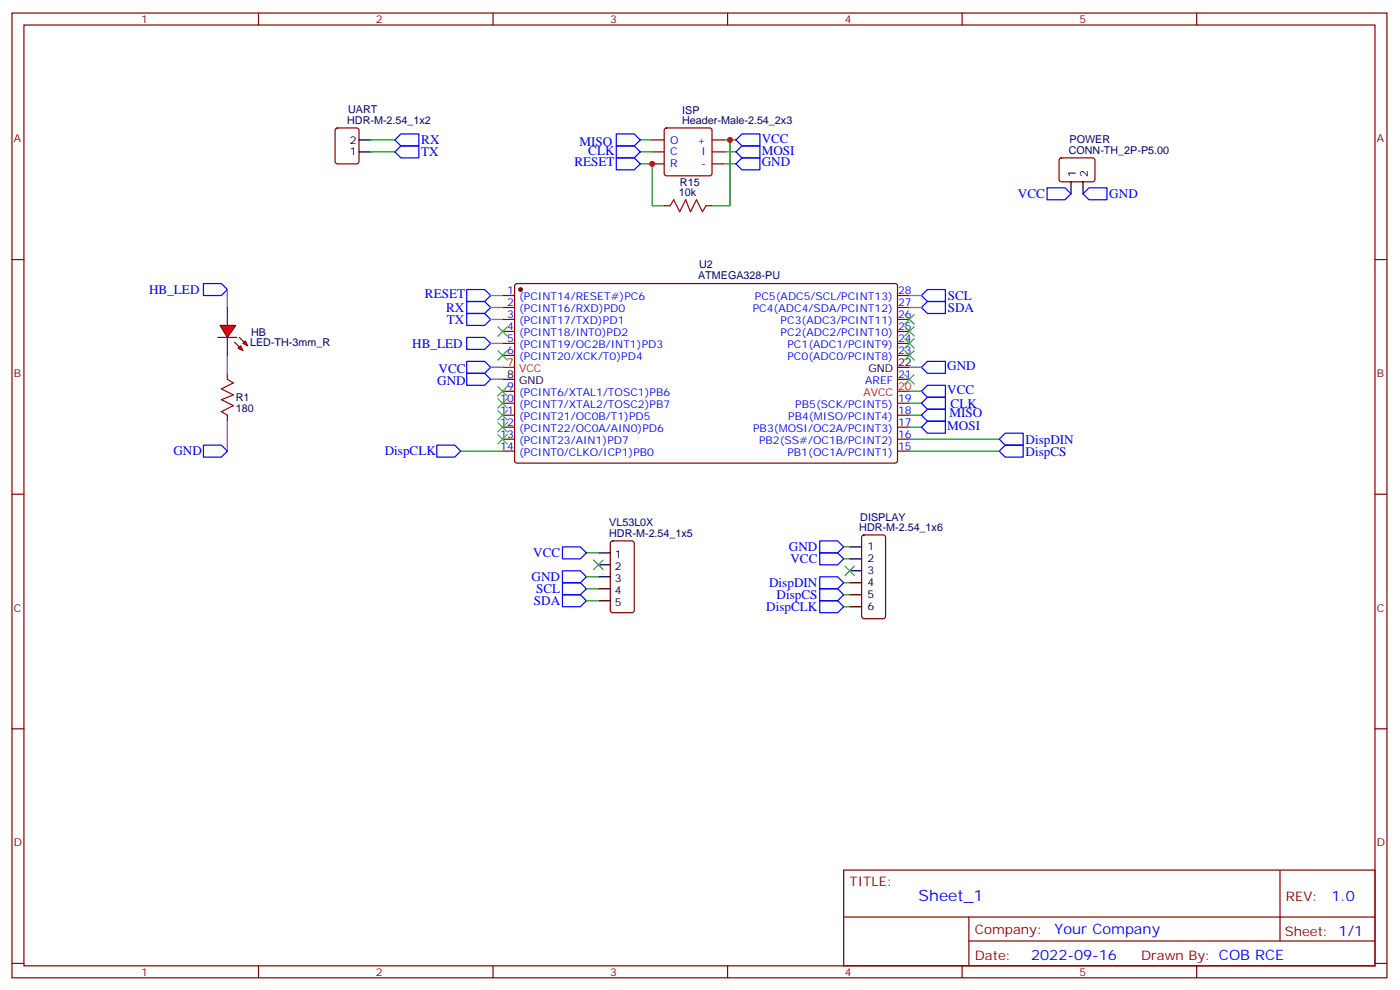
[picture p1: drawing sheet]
<svg xmlns="http://www.w3.org/2000/svg" width="413mm" height="292mm" viewBox="0 0 413 292" stroke-linecap="round" stroke-linejoin="round" font-family="sans-serif">
<g fill="none" stroke="#870000" stroke-width=".35">
<path d="M3.5 3.8h405.4v284.4h-405.4zM7.1 7.4h398.2v277.3h-398.2zM76.2 3.8v3.6M145.3 3.8v3.6M214.5 3.8v3.6M283.6 3.8v3.6M352.8 3.8v3.6M99 37.9l.5-.2h5.6l.7 .4v9.5l-.4 .6-5.9 .1-.7-.5v-9.4zM196 37.9l.5-.2h12.7l.5 .2 .2 .5v12.7l-.2 .5-.5 .2h-12.7l-.5-.2-.2-.5v-12.7zM192.3 41.2h3.5M192.3 44.8h3.5M192.3 48.3h3.5"/>
<path d="M209.9 41.2h3.5M209.9 44.8h3.5M209.9 48.3h3.5M312.4 46.7l.5-.2 9.5 .1 .4 .6-.1 6-.6 .4-9.5-.1-.4-.6v-5.7zM3.5 76.5h3.6M195.8 60.6h1.8M208.1 60.6h1.8M405.3 76.5h3.6M148.2 87.1h3.5M148.2 90.6h3.5M148.2 94.2h3.5M148.2 97.7h3.5"/>
<path d="M151.9 83.8l.5-.2h111.8l.4 .7-.1 51.8-.6 .4-111.8-.1-.4-.6v-51.5zM264.6 87.1h3.5M264.6 90.6h3.5M264.6 94.2h3.5M264.6 97.7h3.5M67 110v1.8M148.2 101.2h3.5M148.2 104.7h3.5M148.2 115.3h3.5M148.2 118.9h3.5M264.6 101.2h3.5M264.6 104.7h3.5"/>
<path d="M264.6 118.9h3.5M264.6 111.8h3.5M67 122.4v1.7M148.2 122.4h3.5M148.2 125.9h3.5M148.2 129.4h3.5M148.2 133h3.5M264.6 122.4h3.5M264.6 125.9h3.5M264.6 129.4h3.5M264.6 133h3.5M3.5 145.7h3.6"/>
<path d="M180.2 159.6l.4-.2h5.7l.6 .5 .1 20-.5 .6-5.9 .1-.6-.5-.1-20zM254.2 157.9l.5-.2h5.6l.7 .4 .1 23.5-.5 .7-5.9 .1-.6-.5-.1-23.5zM405.3 145.7h3.6M3.5 214.8h3.6M405.3 214.8h3.6M248.7 256.4h156.6v28.3h-156.6zM377.3 256.5v20.8M248.7 270.3h156.5M285.6 277.3h119.6M285.6 270.3v14.1M3.5 284h3.6M76.2 284.7v3.5"/>
<path d="M145.3 284.7v3.5M214.5 284.7v3.5M283.6 284.7v3.5M352.8 284.7v3.5M405.3 284h3.6"/>
</g>
<g fill="none" stroke="#000" stroke-width=".35">
<path d="M105.8 44.8h3.6M105.8 41.2h3.6M315.7 53.6v3.5M319.3 53.6v3.5M148.2 111.8h3.5M264.6 108.3h3.5M176.4 162.9h3.5M176.4 166.5h3.5M176.4 170h3.5M176.4 173.5h3.5M176.4 177.1h3.5M250.5 161.2h3.5"/>
<path d="M250.5 164.7h3.5M250.5 168.2h3.5M250.5 171.8h3.5M250.5 175.3h3.5M250.5 178.8h3.5"/>
</g>
<g fill="none" stroke="#00f" stroke-width=".35">
<path d="M181.7 39.5h5.3l1.7 1.7-1.7 1.8h-5.3zM116.4 41.2l1.8-1.7h5.3v3.5h-5.3zM116.4 44.8l1.8-1.8h5.3v3.5h-5.3zM181.7 46.5h5.3l1.7 1.8-1.7 1.8h-5.3zM181.7 43h5.3l1.7 1.8-1.7 1.7h-5.3zM217 48.3l1.7-1.8h5.3v3.6h-5.3zM217 41.2l1.7-1.7h5.3v3.5h-5.3zM217 44.8l1.7-1.8h5.3v3.5h-5.3zM308.7 55.4h5.3l1.7 1.7-1.7 1.8h-5.3zM319.3 57.1l1.7-1.7h5.3v3.5h-5.3zM60 83.6h5.3l1.7 1.7-1.7 1.8h-5.3zM137.6 85.3h5.3l1.7 1.8-1.7 1.8h-5.3z"/>
<path d="M137.6 92.4h5.3l1.7 1.8-1.7 1.7h-5.3zM137.6 88.9h5.3l1.7 1.7-1.7 1.8h-5.3zM137.6 99.4h5.3l1.7 1.8-1.7 1.8h-5.3zM271.6 87.1l1.8-1.8h5.3v3.6h-5.3zM271.6 90.6l1.8-1.7h5.3v3.5h-5.3zM137.6 106.5h5.3l1.7 1.8-1.7 1.7h-5.3zM137.6 110h5.3l1.7 1.8-1.7 1.8h-5.3zM271.6 118.9l1.8-1.8h5.3v3.5h-5.3zM271.6 108.3l1.8-1.8h5.3v3.5h-5.3zM271.6 115.3l1.8-1.7h5.3v3.5h-5.3zM60 131.2h5.3l1.7 1.8-1.7 1.7h-5.3zM128.8 131.2h5.3l1.7 1.8-1.7 1.7h-5.3z"/>
<path d="M271.6 125.9l1.8-1.8h5.3v3.6h-5.3zM273.4 120.6h5.3v3.5h-5.3l-1.8-1.7zM294.6 129.4l1.7-1.7h5.3v3.5h-5.3zM294.6 133l1.7-1.8h5.3v3.5h-5.3zM241.7 159.4h5.2l1.8 1.8-1.8 1.7h-5.2zM165.8 161.2h5.3l1.8 1.7-1.8 1.8h-5.3zM165.8 168.2h5.3l1.8 1.8-1.8 1.8h-5.3zM165.8 171.8h5.3l1.8 1.7-1.8 1.8h-5.3zM165.8 175.3h5.3l1.8 1.8-1.8 1.7h-5.3zM241.7 162.9h5.2l1.8 1.8-1.8 1.8h-5.2zM241.7 170h5.2l1.8 1.8-1.8 1.7h-5.2zM241.7 173.5h5.2l1.8 1.8-1.8 1.8h-5.2z"/>
<path d="M241.7 177.1h5.2l1.8 1.7-1.8 1.8h-5.2z"/>
</g>
<g fill="none" stroke="#008700" stroke-width=".35">
<path d="M109.4 41.2h7M109.4 44.8h7M188.7 48.3h3.6v12.3h3.5M188.7 41.2h3.6M188.7 44.8h3.6M213.4 48.3h3.6M213.4 41.2h3.6M213.4 44.8h3.6M215.2 41.2v19.4h-5.3M67 85.3v5.3M144.6 87.1h3.6M144.6 90.6h3.6"/>
<path d="M144.6 94.2h3.6M268.1 87.1h3.5M268.1 90.6h3.5M67 104.7v5.3M144.6 108.3h3.6M144.6 111.8h3.6M144.6 101.2h3.6M268.1 118.9h3.5M268.1 108.3h3.5M268.1 115.3h3.5M67 124.1v8.9M135.8 133h12.4"/>
<path d="M268.1 122.4h3.5M268.1 125.9h3.5M268.1 129.4h26.5M268.1 133h26.5M172.9 162.9h3.5M172.9 170h3.5M172.9 173.5h3.5M172.9 177.1h3.5M248.7 161.2h1.8M248.7 164.7h1.8M248.7 178.8h1.8M248.7 175.3h1.8"/>
<path d="M248.7 171.8h1.8"/>
</g>
<g fill="none" stroke="#3c3" stroke-width=".35">
<path d="M146.8 96.3l2.8 2.8M149.6 96.3l-2.8 2.8M266.7 99.8l2.8 2.8M266.7 96.3l2.8 2.8M266.7 92.7l2.8 2.9M269.5 99.8l-2.8 2.8M269.5 96.3l-2.8 2.8M269.5 92.7l-2.8 2.9M146.8 103.3l2.8 2.9M146.8 117.4l2.8 2.9M146.8 113.9l2.8 2.8M149.6 103.3l-2.8 2.9"/>
<path d="M149.6 117.4l-2.8 2.9M149.6 113.9l-2.8 2.8M266.7 110.4l2.8 2.8M266.7 103.3l2.8 2.9M269.5 110.4l-2.8 2.8M269.5 103.3l-2.8 2.9M146.8 128l2.8 2.8M146.8 124.5l2.8 2.8M146.8 121l2.8 2.8M149.6 128l-2.8 2.8M149.6 124.5l-2.8 2.8M149.6 121l-2.8 2.8"/>
<path d="M175 165.1l2.8 2.8M177.8 165.1l-2.8 2.8M249.1 166.8l2.8 2.9M251.9 166.8l-2.8 2.9"/>
</g>
<path d="M197.6 60.6l1-1.7 1.8 3.5 1.7-3.5 1.5 3.5 1.7-3.5 1.8 3.5 1-1.8M67 111.8l1.8 1.1-3.5 1.7 3.5 1.8-3.5 1.4 3.5 1.8-3.5 1.7 1.7 1.1" fill="none" stroke="#a10000" stroke-width=".35"/>
<circle cx="153.5" cy="85.3" r=".53" fill="#870000" stroke="#870000" stroke-width=".35"/>
<path d="M148.2 108.3h3.5M264.6 115.3h3.5" fill="none" stroke="#f00" stroke-width=".35"/>
<g fill="#f00" stroke="#870000" stroke-width=".35">
<path d="M64.9 95.9h4.6l-2.5 3.5z"/>
<path d="M64.2 99.4h5.6z"/>
</g>
<g fill="#870000" stroke="#870000" stroke-width=".35">
<path d="M70.6 99.4l1.4 1.5z"/>
<path d="M69.1 100.9l1.5 1.4z"/>
</g>
<g fill="#f00" stroke="#870000" stroke-width=".35">
<path d="M71.6 101.2l.7-.7 .7 1.4z"/>
<path d="M70.2 102.6l.7-.7 .7 1.4z"/>
</g>
<path d="M67 90.6v5.3M67 99.4v5.3" fill="none" stroke="#870000" stroke-width=".35"/>
<g fill="#c00">
<circle cx="215.2" cy="41.2" r=".88"/>
<circle cx="192.3" cy="48.3" r=".88"/>
</g>
<text font-size="4.6" fill="#00f" x="270.8" y="265.5">Sheet_1</text>
<g font-size="4.2" fill="#00f">
<text x="392.5" y="265.7">1.0</text>
<text x="310.9" y="275.3">Your Company</text>
<text x="304" y="283.1">2022-09-16</text>
</g>
<g font-size="3.9" fill="#00f">
<text x="124.2" y="42.6">RX</text>
<text x="124.2" y="46.1">TX</text>
<text x="170.8" y="43.2">MISO</text>
<text x="173.4" y="45.5">CLK</text>
<text x="224.5" y="42">VCC</text>
<text x="224.5" y="45.5">MOSI</text>
<text x="169.4" y="49.1">RESET</text>
<text x="224.5" y="49.1">GND</text>
<text x="300.1" y="58.4">VCC</text>
<text x="327" y="58.5">GND</text>
<text x="43.9" y="86.6">HB_LED</text>
<text x="125.3" y="87.9">RESET</text>
<text x="279.4" y="88.4">SCL</text>
<text x="131.5" y="92">RX</text>
<text x="131.7" y="95.5">TX</text>
<text x="279.4" y="92">SDA</text>
<text x="121.6" y="102.5">HB_LED</text>
<text x="128.9" y="113.6">GND</text>
<text x="129.3" y="110.1">VCC</text>
<text x="279.2" y="109">GND</text>
<text x="279.2" y="116.1">VCC</text>
<text x="279.9" y="123">MISO</text>
<text x="280.2" y="120.1">CLK</text>
<text x="279.2" y="126.7">MOSI</text>
<text x="302.3" y="130.8">DispDIN</text>
<text x="51.1" y="134.2">GND</text>
<text x="113.4" y="134.2">DispCLK</text>
<text x="302.3" y="134.3">DispCS</text>
<text x="157.2" y="164.2">VCC</text>
<text x="232.6" y="162.4">GND</text>
<text x="233" y="166">VCC</text>
<text x="156.7" y="171.2">GND</text>
<text x="226.7" y="173">DispDIN</text>
<text x="157.4" y="178.3">SDA</text>
<text x="158" y="174.8">SCL</text>
<text x="228.9" y="176.5">DispCS</text>
<text x="225.9" y="180">DispCLK</text>
</g>
<g font-size="3.9" fill="#800">
<text x="250.5" y="261">TITLE:</text>
<text x="379.1" y="265.7">REV:</text>
<text x="287.4" y="275.2">Company:</text>
<text x="378.7" y="275.8">Sheet: 1/1</text>
<text x="287.4" y="282.9">Date:</text>
<text x="336.4" y="283">Drawn By: COB RCE</text>
</g>
<g font-size="3.2" fill="#800">
<text x="41.6" y="6.8">1</text>
<text x="110.8" y="6.8">2</text>
<text x="179.9" y="6.8">3</text>
<text x="249.1" y="6.8">4</text>
<text x="318.2" y="6.8">5</text>
<text x="4.1" y="41.9">A</text>
<text x="405.9" y="41.9">A</text>
<text x="4.1" y="111.1">B</text>
<text x="405.9" y="111.1">B</text>
<text x="4.1" y="180.2">C</text>
<text x="405.9" y="180.2">C</text>
<text x="4.1" y="249.4">D</text>
<text x="405.9" y="249.4">D</text>
<text x="41.6" y="287.7">1</text>
<text x="110.8" y="287.7">2</text>
<text x="179.9" y="287.7">3</text>
<text x="249.1" y="287.7">4</text>
<text x="318.2" y="287.7">5</text>
</g>
<g font-size="3.2" fill="#000080">
<text x="102.6" y="33.4">UART</text>
<text x="201.1" y="33.5">ISP</text>
<text x="102.4" y="36.7">HDR-M-2.54_1x2</text>
<text x="201.1" y="36.7">Header-Male-2.54_2x3</text>
<text x="315" y="45.5">CONN-TH_2P-P5.00</text>
<text x="315.3" y="42.2">POWER</text>
<text x="200.2" y="57.8">10k</text>
<text x="200.4" y="54.8">R15</text>
<text x="205.8" y="82.3">ATMEGA328-PU</text>
<text x="206.1" y="79.1">U2</text>
<text x="73.7" y="102">LED-TH-3mm_R</text>
<text x="74" y="98.9">HB</text>
<text x="69.5" y="118.3">R1</text>
<text x="69.5" y="121.4">180</text>
<text x="179.6" y="155.2">VL53L0X</text>
<text x="253.6" y="153.5">DISPLAY</text>
<text x="179.6" y="158.4">HDR-M-2.54_1x5</text>
<text x="253.3" y="156.6">HDR-M-2.54_1x6</text>
</g>
<g font-size="3.2">
<text x="103.1" y="45.8">1</text>
<text x="103.1" y="42.3">2</text>
<text x="317.1" y="52.3" transform="rotate(-90 317.1 52.3)">1</text>
<text x="320.7" y="52.3" transform="rotate(-90 320.7 52.3)">2</text>
<text x="264.8" y="107.9">22</text>
<text x="149.5" y="111.4">8</text>
<text x="153" y="113.2">GND</text>
<text x="256" y="109.7">GND</text>
<text x="181.2" y="164.4">1</text>
<text x="181.2" y="167.9">2</text>
<text x="255.8" y="162.2">1</text>
<text x="255.8" y="165.8">2</text>
<text x="181.2" y="171.4">3</text>
<text x="255.8" y="169.3">3</text>
<text x="255.8" y="172.8">4</text>
<text x="181.2" y="174.9">4</text>
<text x="181.2" y="178.5">5</text>
<text x="255.8" y="176.4">5</text>
<text x="255.8" y="179.9">6</text>
</g>
<g font-size="3.2" fill="#00f">
<text x="197.6" y="42.3">O</text>
<text x="197.6" y="45.8">C</text>
<text x="205.5" y="42.3">+</text>
<text x="206.8" y="45.8">I</text>
<text x="197.6" y="49.4">R</text>
<text x="206.7" y="49.4">-</text>
<text x="149.5" y="86.7">1</text>
<text x="153" y="88.5">(PCINT14/RESET#)PC6</text>
<text x="222.5" y="88.5">PC5(ADC5/SCL/PCINT13)</text>
<text x="264.8" y="86.7">28</text>
<text x="149.5" y="90.3">2</text>
<text x="149.5" y="93.8">3</text>
<text x="153" y="92">(PCINT16/RXD)PD0</text>
<text x="153" y="95.6">(PCINT17/TXD)PD1</text>
<text x="221.9" y="92">PC4(ADC4/SDA/PCINT12)</text>
<text x="230.1" y="95.6">PC3(ADC3/PCINT11)</text>
<text x="264.8" y="93.8">26</text>
<text x="264.8" y="90.3">27</text>
<text x="149.5" y="97.3">4</text>
<text x="149.5" y="100.9">5</text>
<text x="153" y="99.1">(PCINT18/INT0)PD2</text>
<text x="230.1" y="99.1">PC2(ADC2/PCINT10)</text>
<text x="264.8" y="100.9">24</text>
<text x="264.8" y="97.3">25</text>
<text x="149.5" y="104.4">6</text>
<text x="153" y="102.6">(PCINT19/OC2B/INT1)PD3</text>
<text x="153" y="106.2">(PCINT20/XCK/T0)PD4</text>
<text x="232.1" y="106.2">PC0(ADC0/PCINT8)</text>
<text x="232.1" y="102.6">PC1(ADC1/PCINT9)</text>
<text x="264.8" y="104.4">23</text>
<text x="255.1" y="113.2">AREF</text>
<text x="264.8" y="111.4">21</text>
<text x="147.5" y="118.5">10</text>
<text x="149.5" y="115">9</text>
<text x="153" y="116.7">(PCINT6/XTAL1/TOSC1)PB6</text>
<text x="264.8" y="118.5">19</text>
<text x="147.5" y="122">11</text>
<text x="147.5" y="125.6">12</text>
<text x="153" y="120.3">(PCINT7/XTAL2/TOSC2)PB7</text>
<text x="153" y="123.8">(PCINT21/OC0B/T1)PD5</text>
<text x="232.4" y="123.8">PB4(MISO/PCINT4)</text>
<text x="234.5" y="120.3">PB5(SCK/PCINT5)</text>
<text x="264.8" y="125.6">17</text>
<text x="264.8" y="122">18</text>
<text x="147.5" y="129.1">13</text>
<text x="153" y="127.3">(PCINT22/OC0A/AIN0)PD6</text>
<text x="153" y="130.8">(PCINT23/AIN1)PD7</text>
<text x="222" y="127.3">PB3(MOSI/OC2A/PCINT3)</text>
<text x="223.8" y="130.8">PB2(SS#/OC1B/PCINT2)</text>
<text x="264.8" y="129.1">16</text>
<text x="147.5" y="132.6">14</text>
<text x="153" y="134.4">(PCINT0/CLKO/ICP1)PB0</text>
<text x="232.1" y="134.4">PB1(OC1A/PCINT1)</text>
<text x="264.8" y="132.6">15</text>
</g>
<g font-size="3.2" fill="#f00">
<text x="149.5" y="107.9">7</text>
<text x="153" y="109.7">VCC</text>
<text x="254.5" y="116.7">AVCC</text>
<text x="264.8" y="115">20</text>
</g>
</svg>
